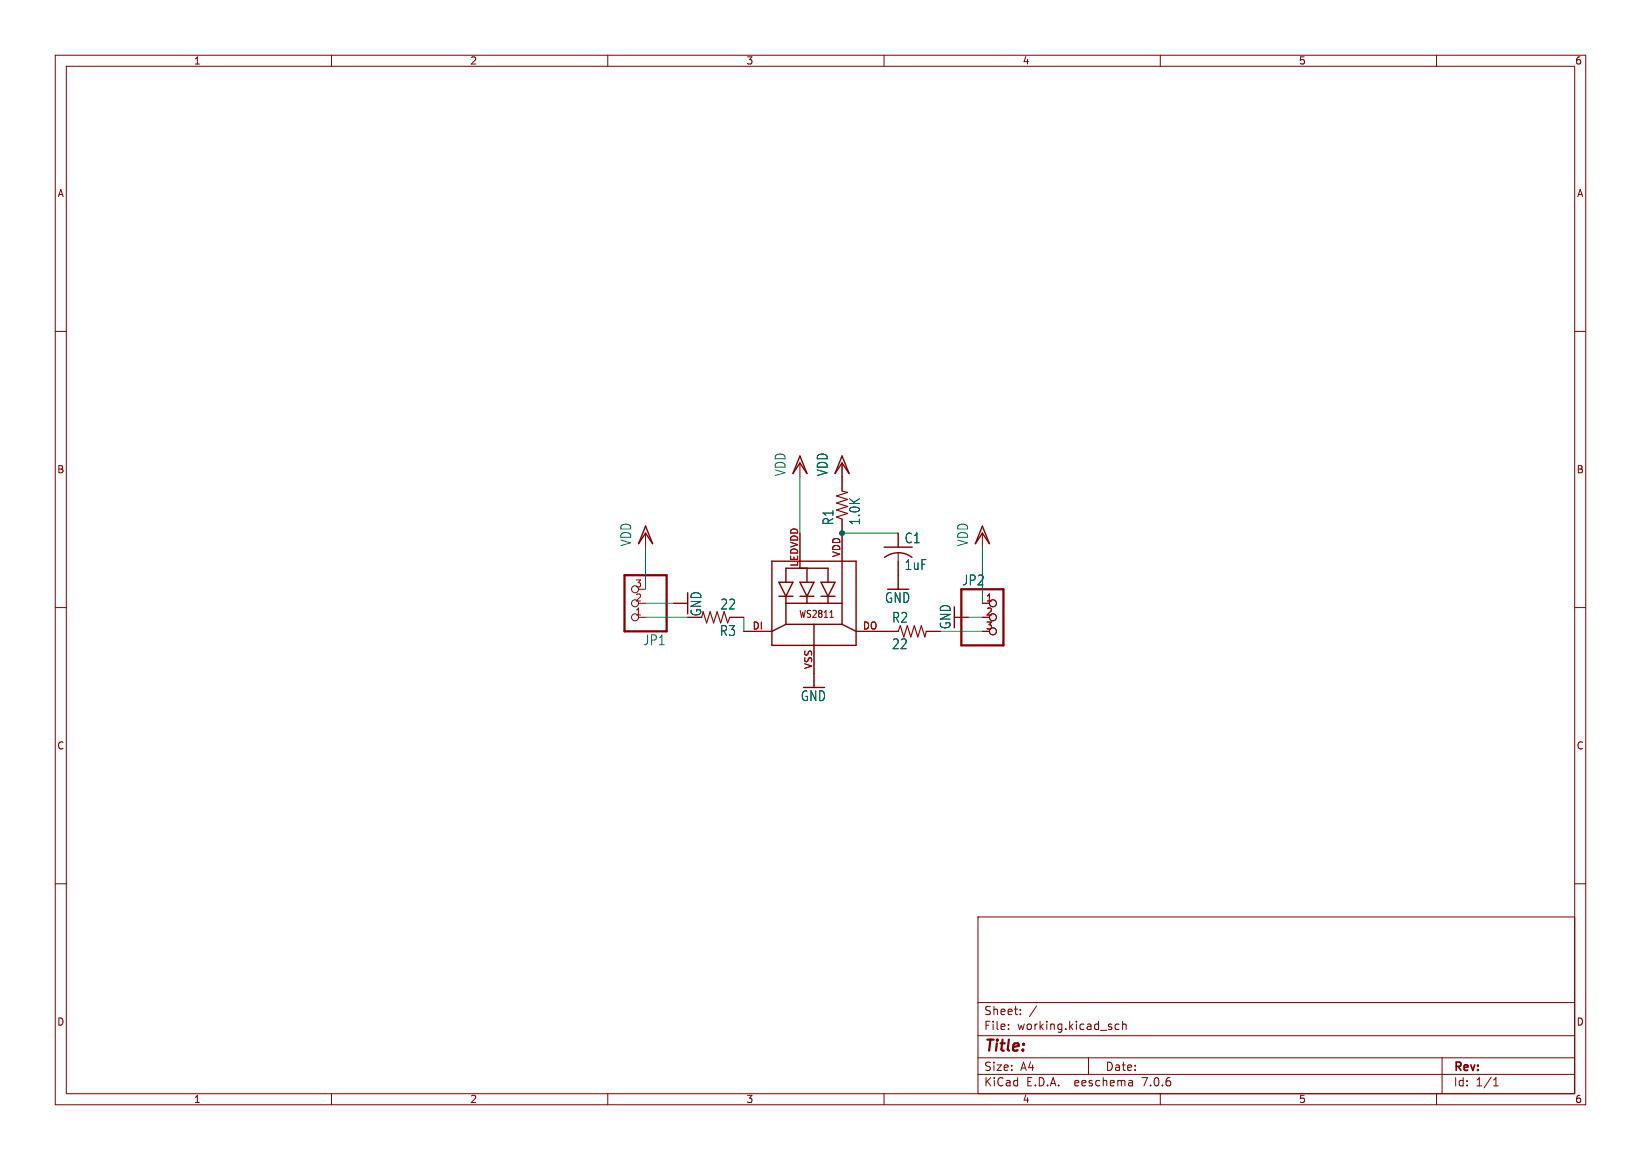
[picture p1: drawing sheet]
(kicad_sch (version 20230121) (generator eeschema)

 (paper "A4")

 (lib_symbols
  (symbol "working-eagle-import:C-USC0603K" (in_bom yes) (on_board yes)
   (property "Reference" "C" (at 1.016 0.635 0) (effects (font (size 1.778 1.5113)) (justify left bottom)))
   (property "Value" "" (at 1.016 -4.191 0) (effects (font (size 1.778 1.5113)) (justify left bottom)))
   (property "Footprint" "working:C0603K" (at 0 0 0) (effects (font (size 1.27 1.27)) hide))
   (property "Datasheet" "" (at 0 0 0) (effects (font (size 1.27 1.27)) hide))
   (property "ki_locked" "" (at 0 0 0) (effects (font (size 1.27 1.27))))
   (symbol "C-USC0603K_1_0"
    (arc (start 0 -1.0161) (mid -1.302 -1.2303) (end -2.4668 -1.8504) (stroke (width 0.254) (type solid)) (fill (type none)))
    (polyline (pts (xy -2.54 0) (xy 2.54 0)) (stroke (width 0.254) (type solid)) (fill (type none)))
    (polyline (pts (xy 0 -1.016) (xy 0 -2.54)) (stroke (width 0.1524) (type solid)) (fill (type none)))
    (arc (start 2.4892 -1.8541) (mid 1.3158 -1.2194) (end 0 -1) (stroke (width 0.254) (type solid)) (fill (type none)))
    (pin passive line (at 0 2.54 270) (length 2.54) (name "1" (effects (font (size 0 0)))) (number "1" (effects (font (size 0 0)))))
    (pin passive line (at 0 -5.08 90) (length 2.54) (name "2" (effects (font (size 0 0)))) (number "2" (effects (font (size 0 0)))))))
  (symbol "working-eagle-import:GND" (power) (in_bom yes) (on_board yes)
   (property "Reference" "#GND" (at 0 0 0) (effects (font (size 1.27 1.27)) hide))
   (property "Value" "GND" (at -2.54 -2.54 0) (effects (font (size 1.778 1.5113)) (justify left bottom)))
   (property "Footprint" "" (at 0 0 0) (effects (font (size 1.27 1.27)) hide))
   (property "Datasheet" "" (at 0 0 0) (effects (font (size 1.27 1.27)) hide))
   (property "ki_locked" "" (at 0 0 0) (effects (font (size 1.27 1.27))))
   (symbol "GND_1_0"
    (polyline (pts (xy -1.905 0) (xy 1.905 0)) (stroke (width 0.254) (type solid)) (fill (type none)))
    (pin power_in line (at 0 2.54 270) (length 2.54) (name "GND" (effects (font (size 0 0)))) (number "1" (effects (font (size 0 0)))))))
  (symbol "working-eagle-import:PINHD-1X3CB" (in_bom yes) (on_board yes)
   (property "Reference" "JP" (at -6.35 5.715 0) (effects (font (size 1.778 1.5113)) (justify left bottom)))
   (property "Value" "" (at -6.35 -7.62 0) (effects (font (size 1.778 1.5113)) (justify left bottom)))
   (property "Footprint" "working:1X03-CLEANBIG" (at 0 0 0) (effects (font (size 1.27 1.27)) hide))
   (property "Datasheet" "" (at 0 0 0) (effects (font (size 1.27 1.27)) hide))
   (property "ki_locked" "" (at 0 0 0) (effects (font (size 1.27 1.27))))
   (symbol "PINHD-1X3CB_1_0"
    (polyline (pts (xy -6.35 -5.08) (xy 1.27 -5.08)) (stroke (width 0.4064) (type solid)) (fill (type none)))
    (polyline (pts (xy -6.35 5.08) (xy -6.35 -5.08)) (stroke (width 0.4064) (type solid)) (fill (type none)))
    (polyline (pts (xy 1.27 -5.08) (xy 1.27 5.08)) (stroke (width 0.4064) (type solid)) (fill (type none)))
    (polyline (pts (xy 1.27 5.08) (xy -6.35 5.08)) (stroke (width 0.4064) (type solid)) (fill (type none)))
    (pin passive inverted (at -2.54 2.54 0) (length 2.54) (name "1" (effects (font (size 0 0)))) (number "1" (effects (font (size 1.27 1.27)))))
    (pin passive inverted (at -2.54 0 0) (length 2.54) (name "2" (effects (font (size 0 0)))) (number "2" (effects (font (size 1.27 1.27)))))
    (pin passive inverted (at -2.54 -2.54 0) (length 2.54) (name "3" (effects (font (size 0 0)))) (number "3" (effects (font (size 1.27 1.27)))))))
  (symbol "working-eagle-import:R-US_R0603" (in_bom yes) (on_board yes)
   (property "Reference" "R" (at -3.81 1.4986 0) (effects (font (size 1.778 1.5113)) (justify left bottom)))
   (property "Value" "" (at -3.81 -3.302 0) (effects (font (size 1.778 1.5113)) (justify left bottom)))
   (property "Footprint" "working:R0603" (at 0 0 0) (effects (font (size 1.27 1.27)) hide))
   (property "Datasheet" "" (at 0 0 0) (effects (font (size 1.27 1.27)) hide))
   (property "ki_locked" "" (at 0 0 0) (effects (font (size 1.27 1.27))))
   (symbol "R-US_R0603_1_0"
    (polyline (pts (xy -2.54 0) (xy -2.159 1.016)) (stroke (width 0.2032) (type solid)) (fill (type none)))
    (polyline (pts (xy -2.159 1.016) (xy -1.524 -1.016)) (stroke (width 0.2032) (type solid)) (fill (type none)))
    (polyline (pts (xy -1.524 -1.016) (xy -0.889 1.016)) (stroke (width 0.2032) (type solid)) (fill (type none)))
    (polyline (pts (xy -0.889 1.016) (xy -0.254 -1.016)) (stroke (width 0.2032) (type solid)) (fill (type none)))
    (polyline (pts (xy -0.254 -1.016) (xy 0.381 1.016)) (stroke (width 0.2032) (type solid)) (fill (type none)))
    (polyline (pts (xy 0.381 1.016) (xy 1.016 -1.016)) (stroke (width 0.2032) (type solid)) (fill (type none)))
    (polyline (pts (xy 1.016 -1.016) (xy 1.651 1.016)) (stroke (width 0.2032) (type solid)) (fill (type none)))
    (polyline (pts (xy 1.651 1.016) (xy 2.286 -1.016)) (stroke (width 0.2032) (type solid)) (fill (type none)))
    (polyline (pts (xy 2.286 -1.016) (xy 2.54 0)) (stroke (width 0.2032) (type solid)) (fill (type none)))
    (pin passive line (at -5.08 0 0) (length 2.54) (name "1" (effects (font (size 0 0)))) (number "1" (effects (font (size 0 0)))))
    (pin passive line (at 5.08 0 180) (length 2.54) (name "2" (effects (font (size 0 0)))) (number "2" (effects (font (size 0 0)))))))
  (symbol "working-eagle-import:VDD" (power) (in_bom yes) (on_board yes)
   (property "Reference" "#VDD" (at 0 0 0) (effects (font (size 1.27 1.27)) hide))
   (property "Value" "VDD" (at -2.54 -2.54 90) (effects (font (size 1.778 1.5113)) (justify left bottom)))
   (property "Footprint" "" (at 0 0 0) (effects (font (size 1.27 1.27)) hide))
   (property "Datasheet" "" (at 0 0 0) (effects (font (size 1.27 1.27)) hide))
   (property "ki_locked" "" (at 0 0 0) (effects (font (size 1.27 1.27))))
   (symbol "VDD_1_0"
    (polyline (pts (xy 0 0) (xy -1.27 -1.905)) (stroke (width 0.254) (type solid)) (fill (type none)))
    (polyline (pts (xy 0 1.27) (xy -1.27 -1.905)) (stroke (width 0.254) (type solid)) (fill (type none)))
    (polyline (pts (xy 1.27 -1.905) (xy 0 0)) (stroke (width 0.254) (type solid)) (fill (type none)))
    (polyline (pts (xy 1.27 -1.905) (xy 0 1.27)) (stroke (width 0.254) (type solid)) (fill (type none)))
    (pin power_in line (at 0 -2.54 90) (length 2.54) (name "VDD" (effects (font (size 0 0)))) (number "1" (effects (font (size 0 0)))))))
  (symbol "working-eagle-import:WS28115050" (in_bom yes) (on_board yes)
   (property "Reference" "LED" (at 0 0 0) (effects (font (size 1.27 1.27)) hide))
   (property "Value" "" (at 0 0 0) (effects (font (size 1.27 1.27)) hide))
   (property "Footprint" "working:WS28115050" (at 0 0 0) (effects (font (size 1.27 1.27)) hide))
   (property "Datasheet" "" (at 0 0 0) (effects (font (size 1.27 1.27)) hide))
   (property "ki_locked" "" (at 0 0 0) (effects (font (size 1.27 1.27))))
   (symbol "WS28115050_1_0"
    (polyline (pts (xy -7.62 -5.08) (xy 0 -5.08)) (stroke (width 0.254) (type solid)) (fill (type none)))
    (polyline (pts (xy -7.62 -2.54) (xy -7.62 -5.08)) (stroke (width 0.254) (type solid)) (fill (type none)))
    (polyline (pts (xy -7.62 10.16) (xy -7.62 -2.54)) (stroke (width 0.254) (type solid)) (fill (type none)))
    (polyline (pts (xy -6.35 3.81) (xy -5.08 3.81)) (stroke (width 0.254) (type solid)) (fill (type none)))
    (polyline (pts (xy -6.35 6.35) (xy -5.08 6.35)) (stroke (width 0.254) (type solid)) (fill (type none)))
    (polyline (pts (xy -5.08 -1.27) (xy -7.62 -2.54)) (stroke (width 0.254) (type solid)) (fill (type none)))
    (polyline (pts (xy -5.08 -1.27) (xy 0 -1.27)) (stroke (width 0.254) (type solid)) (fill (type none)))
    (polyline (pts (xy -5.08 2.54) (xy -5.08 -1.27)) (stroke (width 0.254) (type solid)) (fill (type none)))
    (polyline (pts (xy -5.08 3.81) (xy -6.35 6.35)) (stroke (width 0.254) (type solid)) (fill (type none)))
    (polyline (pts (xy -5.08 3.81) (xy -5.08 2.54)) (stroke (width 0.254) (type solid)) (fill (type none)))
    (polyline (pts (xy -5.08 3.81) (xy -3.81 6.35)) (stroke (width 0.254) (type solid)) (fill (type none)))
    (polyline (pts (xy -5.08 6.35) (xy -3.81 6.35)) (stroke (width 0.254) (type solid)) (fill (type none)))
    (polyline (pts (xy -5.08 8.89) (xy -5.08 6.35)) (stroke (width 0.254) (type solid)) (fill (type none)))
    (polyline (pts (xy -3.81 3.81) (xy -5.08 3.81)) (stroke (width 0.254) (type solid)) (fill (type none)))
    (polyline (pts (xy -2.54 3.81) (xy -1.27 3.81)) (stroke (width 0.254) (type solid)) (fill (type none)))
    (polyline (pts (xy -2.54 6.35) (xy 0 6.35)) (stroke (width 0.254) (type solid)) (fill (type none)))
    (polyline (pts (xy -2.54 8.89) (xy -5.08 8.89)) (stroke (width 0.254) (type solid)) (fill (type none)))
    (polyline (pts (xy -2.54 10.16) (xy -7.62 10.16)) (stroke (width 0.254) (type solid)) (fill (type none)))
    (polyline (pts (xy -2.54 10.16) (xy -2.54 8.89)) (stroke (width 0.254) (type solid)) (fill (type none)))
    (polyline (pts (xy -1.27 2.54) (xy -5.08 2.54)) (stroke (width 0.254) (type solid)) (fill (type none)))
    (polyline (pts (xy -1.27 3.81) (xy -2.54 6.35)) (stroke (width 0.254) (type solid)) (fill (type none)))
    (polyline (pts (xy -1.27 3.81) (xy -1.27 2.54)) (stroke (width 0.254) (type solid)) (fill (type none)))
    (polyline (pts (xy -1.27 3.81) (xy 0 3.81)) (stroke (width 0.254) (type solid)) (fill (type none)))
    (polyline (pts (xy -1.27 6.35) (xy -1.27 8.89)) (stroke (width 0.254) (type solid)) (fill (type none)))
    (polyline (pts (xy -1.27 8.89) (xy -2.54 8.89)) (stroke (width 0.254) (type solid)) (fill (type none)))
    (polyline (pts (xy 0 -5.08) (xy 7.62 -5.08)) (stroke (width 0.254) (type solid)) (fill (type none)))
    (polyline (pts (xy 0 -1.27) (xy 0 -5.08)) (stroke (width 0.254) (type solid)) (fill (type none)))
    (polyline (pts (xy 0 -1.27) (xy 5.08 -1.27)) (stroke (width 0.254) (type solid)) (fill (type none)))
    (polyline (pts (xy 0 6.35) (xy -1.27 3.81)) (stroke (width 0.254) (type solid)) (fill (type none)))
    (polyline (pts (xy 1.27 6.35) (xy 2.54 3.81)) (stroke (width 0.254) (type solid)) (fill (type none)))
    (polyline (pts (xy 1.27 6.35) (xy 2.54 6.35)) (stroke (width 0.254) (type solid)) (fill (type none)))
    (polyline (pts (xy 2.54 2.54) (xy -1.27 2.54)) (stroke (width 0.254) (type solid)) (fill (type none)))
    (polyline (pts (xy 2.54 3.81) (xy 1.27 3.81)) (stroke (width 0.254) (type solid)) (fill (type none)))
    (polyline (pts (xy 2.54 3.81) (xy 2.54 2.54)) (stroke (width 0.254) (type solid)) (fill (type none)))
    (polyline (pts (xy 2.54 3.81) (xy 3.81 3.81)) (stroke (width 0.254) (type solid)) (fill (type none)))
    (polyline (pts (xy 2.54 3.81) (xy 3.81 6.35)) (stroke (width 0.254) (type solid)) (fill (type none)))
    (polyline (pts (xy 2.54 6.35) (xy 2.54 8.89)) (stroke (width 0.254) (type solid)) (fill (type none)))
    (polyline (pts (xy 2.54 8.89) (xy -2.54 8.89)) (stroke (width 0.254) (type solid)) (fill (type none)))
    (polyline (pts (xy 3.81 6.35) (xy 2.54 6.35)) (stroke (width 0.254) (type solid)) (fill (type none)))
    (polyline (pts (xy 5.08 -1.27) (xy 5.08 2.54)) (stroke (width 0.254) (type solid)) (fill (type none)))
    (polyline (pts (xy 5.08 -1.27) (xy 7.62 -2.54)) (stroke (width 0.254) (type solid)) (fill (type none)))
    (polyline (pts (xy 5.08 2.54) (xy 2.54 2.54)) (stroke (width 0.254) (type solid)) (fill (type none)))
    (polyline (pts (xy 5.08 10.16) (xy -2.54 10.16)) (stroke (width 0.254) (type solid)) (fill (type none)))
    (polyline (pts (xy 5.08 10.16) (xy 5.08 2.54)) (stroke (width 0.254) (type solid)) (fill (type none)))
    (polyline (pts (xy 7.62 -5.08) (xy 7.62 -2.54)) (stroke (width 0.254) (type solid)) (fill (type none)))
    (polyline (pts (xy 7.62 -2.54) (xy 7.62 10.16)) (stroke (width 0.254) (type solid)) (fill (type none)))
    (polyline (pts (xy 7.62 10.16) (xy 5.08 10.16)) (stroke (width 0.254) (type solid)) (fill (type none)))
    (text "WS2811" (at 3.81 1.27 0) (effects (font (size 1.27 1.0795)) (justify right top)))
    (pin input line (at -12.7 -2.54 0) (length 5.08) (name "DI" (effects (font (size 0 0)))) (number "DI" (effects (font (size 1.27 1.27)))))
    (pin output line (at 12.7 -2.54 180) (length 5.08) (name "DO" (effects (font (size 0 0)))) (number "DO" (effects (font (size 1.27 1.27)))))
    (pin power_in line (at -2.54 15.24 270) (length 5.08) (name "LEDVDD" (effects (font (size 0 0)))) (number "LEDVDD" (effects (font (size 1.27 1.27)))))
    (pin power_in line (at 5.08 15.24 270) (length 5.08) (name "VDD" (effects (font (size 0 0)))) (number "VDD" (effects (font (size 1.27 1.27)))))
    (pin power_in line (at 0 -10.16 90) (length 5.08) (name "GND" (effects (font (size 0 0)))) (number "VSS" (effects (font (size 1.27 1.27))))))))

 (junction (at 152.4 96.52) (diameter 0) (color 0 0 0 0))

 (wire (pts (xy 134.62 111.76) (xy 134.62 114.3)) (stroke (width 0.1524) (type solid)))
 (wire (pts (xy 170.18 114.3) (xy 177.8 114.3)) (stroke (width 0.1524) (type solid)))
 (wire (pts (xy 144.78 96.52) (xy 144.78 86.36)) (stroke (width 0.1524) (type solid)))
 (wire (pts (xy 116.84 111.76) (xy 124.46 111.76)) (stroke (width 0.1524) (type solid)))
 (wire (pts (xy 116.84 99.06) (xy 116.84 106.68)) (stroke (width 0.1524) (type solid)))
 (wire (pts (xy 152.4 96.52) (xy 162.56 96.52)) (stroke (width 0.1524) (type solid)))
 (wire (pts (xy 175.26 111.76) (xy 177.8 111.76)) (stroke (width 0.1524) (type solid)))
 (wire (pts (xy 121.92 109.22) (xy 116.84 109.22)) (stroke (width 0.1524) (type solid)))
 (wire (pts (xy 177.8 99.06) (xy 177.8 109.22)) (stroke (width 0.1524) (type solid)))

 (symbol (lib_id "working-eagle-import:GND") (at 162.56 106.68 0) (unit 1) (in_bom yes) (on_board yes) (dnp no)
  (property "Reference" "#GND2" (at 162.56 106.68 0) (effects (font (size 1.27 1.27)) hide))
  (property "Value" "GND" (at 160.02 109.22 0) (effects (font (size 1.778 1.5113)) (justify left bottom)))
  (property "Footprint" "" (at 162.56 106.68 0) (effects (font (size 1.27 1.27)) hide))
  (property "Datasheet" "" (at 162.56 106.68 0) (effects (font (size 1.27 1.27)) hide)) (pin "1"))

 (symbol (lib_id "working-eagle-import:VDD") (at 177.8 96.52 0) (unit 1) (in_bom yes) (on_board yes) (dnp no)
  (property "Reference" "#VDD4" (at 177.8 96.52 0) (effects (font (size 1.27 1.27)) hide))
  (property "Value" "VDD" (at 175.26 99.06 90) (effects (font (size 1.778 1.5113)) (justify left bottom)))
  (property "Footprint" "" (at 177.8 96.52 0) (effects (font (size 1.27 1.27)) hide))
  (property "Datasheet" "" (at 177.8 96.52 0) (effects (font (size 1.27 1.27)) hide)) (pin "1"))

 (symbol (lib_id "working-eagle-import:PINHD-1X3CB") (at 180.34 111.76 0) (unit 1) (in_bom yes) (on_board yes) (dnp no)
  (property "Reference" "JP2" (at 173.99 106.045 0) (effects (font (size 1.778 1.5113)) (justify left bottom)))
  (property "Value" "PINHD-1X3CB" (at 173.99 119.38 0) (effects (font (size 1.778 1.5113)) (justify left bottom) hide))
  (property "Footprint" "working:1X03-CLEANBIG" (at 180.34 111.76 0) (effects (font (size 1.27 1.27)) hide))
  (property "Datasheet" "" (at 180.34 111.76 0) (effects (font (size 1.27 1.27)) hide)) (pin "1") (pin "2") (pin "3"))

 (symbol (lib_id "working-eagle-import:VDD") (at 116.84 96.52 0) (unit 1) (in_bom yes) (on_board yes) (dnp no)
  (property "Reference" "#VDD3" (at 116.84 96.52 0) (effects (font (size 1.27 1.27)) hide))
  (property "Value" "VDD" (at 114.3 99.06 90) (effects (font (size 1.778 1.5113)) (justify left bottom)))
  (property "Footprint" "" (at 116.84 96.52 0) (effects (font (size 1.27 1.27)) hide))
  (property "Datasheet" "" (at 116.84 96.52 0) (effects (font (size 1.27 1.27)) hide)) (pin "1"))

 (symbol (lib_id "working-eagle-import:PINHD-1X3CB") (at 114.3 109.22 180) (unit 1) (in_bom yes) (on_board yes) (dnp no)
  (property "Reference" "JP1" (at 120.65 114.935 0) (effects (font (size 1.778 1.5113)) (justify left bottom)))
  (property "Value" "PINHD-1X3CB" (at 120.65 101.6 0) (effects (font (size 1.778 1.5113)) (justify left bottom) hide))
  (property "Footprint" "working:1X03-CLEANBIG" (at 114.3 109.22 0) (effects (font (size 1.27 1.27)) hide))
  (property "Datasheet" "" (at 114.3 109.22 0) (effects (font (size 1.27 1.27)) hide)) (pin "1") (pin "2") (pin "3"))

 (symbol (lib_id "working-eagle-import:R-US_R0603") (at 129.54 111.76 180) (unit 1) (in_bom yes) (on_board yes) (dnp no)
  (property "Reference" "R3" (at 133.35 113.2586 0) (effects (font (size 1.778 1.5113)) (justify left bottom)))
  (property "Value" "22" (at 133.35 108.458 0) (effects (font (size 1.778 1.5113)) (justify left bottom)))
  (property "Footprint" "working:R0603" (at 129.54 111.76 0) (effects (font (size 1.27 1.27)) hide))
  (property "Datasheet" "" (at 129.54 111.76 0) (effects (font (size 1.27 1.27)) hide)) (pin "1") (pin "2"))

 (symbol (lib_id "working-eagle-import:R-US_R0603") (at 165.1 114.3 0) (unit 1) (in_bom yes) (on_board yes) (dnp no)
  (property "Reference" "R2" (at 161.29 112.8014 0) (effects (font (size 1.778 1.5113)) (justify left bottom)))
  (property "Value" "22" (at 161.29 117.602 0) (effects (font (size 1.778 1.5113)) (justify left bottom)))
  (property "Footprint" "working:R0603" (at 165.1 114.3 0) (effects (font (size 1.27 1.27)) hide))
  (property "Datasheet" "" (at 165.1 114.3 0) (effects (font (size 1.27 1.27)) hide)) (pin "1") (pin "2"))

 (symbol (lib_id "working-eagle-import:VDD") (at 152.4 83.82 0) (unit 1) (in_bom yes) (on_board yes) (dnp no)
  (property "Reference" "#VDD1" (at 152.4 83.82 0) (effects (font (size 1.27 1.27)) hide))
  (property "Value" "VDD" (at 149.86 86.36 90) (effects (font (size 1.778 1.5113)) (justify left bottom)))
  (property "Footprint" "" (at 152.4 83.82 0) (effects (font (size 1.27 1.27)) hide))
  (property "Datasheet" "" (at 152.4 83.82 0) (effects (font (size 1.27 1.27)) hide)) (pin "1"))

 (symbol (lib_id "working-eagle-import:GND") (at 124.46 109.22 90) (unit 1) (in_bom yes) (on_board yes) (dnp no)
  (property "Reference" "#GND3" (at 124.46 109.22 0) (effects (font (size 1.27 1.27)) hide))
  (property "Value" "GND" (at 127 111.76 0) (effects (font (size 1.778 1.5113)) (justify left bottom)))
  (property "Footprint" "" (at 124.46 109.22 0) (effects (font (size 1.27 1.27)) hide))
  (property "Datasheet" "" (at 124.46 109.22 0) (effects (font (size 1.27 1.27)) hide)) (pin "1"))

 (symbol (lib_id "working-eagle-import:C-USC0603K") (at 162.56 99.06 0) (unit 1) (in_bom yes) (on_board yes) (dnp no)
  (property "Reference" "C1" (at 163.576 98.425 0) (effects (font (size 1.778 1.5113)) (justify left bottom)))
  (property "Value" "1uF" (at 163.576 103.251 0) (effects (font (size 1.778 1.5113)) (justify left bottom)))
  (property "Footprint" "working:C0603K" (at 162.56 99.06 0) (effects (font (size 1.27 1.27)) hide))
  (property "Datasheet" "" (at 162.56 99.06 0) (effects (font (size 1.27 1.27)) hide)) (pin "1") (pin "2"))

 (symbol (lib_id "working-eagle-import:WS28115050") (at 147.32 111.76 0) (unit 1) (in_bom yes) (on_board yes) (dnp no)
  (property "Reference" "LED1" (at 147.32 111.76 0) (effects (font (size 1.27 1.27)) hide))
  (property "Value" "WS28115050" (at 147.32 111.76 0) (effects (font (size 1.27 1.27)) hide))
  (property "Footprint" "working:WS28115050" (at 147.32 111.76 0) (effects (font (size 1.27 1.27)) hide))
  (property "Datasheet" "" (at 147.32 111.76 0) (effects (font (size 1.27 1.27)) hide)) (pin "DI") (pin "DO") (pin "LEDVDD") (pin "VDD") (pin "VSS"))

 (symbol (lib_id "working-eagle-import:VDD") (at 144.78 83.82 0) (unit 1) (in_bom yes) (on_board yes) (dnp no)
  (property "Reference" "#VDD2" (at 144.78 83.82 0) (effects (font (size 1.27 1.27)) hide))
  (property "Value" "VDD" (at 142.24 86.36 90) (effects (font (size 1.778 1.5113)) (justify left bottom)))
  (property "Footprint" "" (at 144.78 83.82 0) (effects (font (size 1.27 1.27)) hide))
  (property "Datasheet" "" (at 144.78 83.82 0) (effects (font (size 1.27 1.27)) hide)) (pin "1"))

 (symbol (lib_id "working-eagle-import:GND") (at 172.72 111.76 270) (unit 1) (in_bom yes) (on_board yes) (dnp no)
  (property "Reference" "#GND4" (at 172.72 111.76 0) (effects (font (size 1.27 1.27)) hide))
  (property "Value" "GND" (at 170.18 109.22 0) (effects (font (size 1.778 1.5113)) (justify left bottom)))
  (property "Footprint" "" (at 172.72 111.76 0) (effects (font (size 1.27 1.27)) hide))
  (property "Datasheet" "" (at 172.72 111.76 0) (effects (font (size 1.27 1.27)) hide)) (pin "1"))

 (symbol (lib_id "working-eagle-import:R-US_R0603") (at 152.4 91.44 90) (unit 1) (in_bom yes) (on_board yes) (dnp no)
  (property "Reference" "R1" (at 150.9014 95.25 0) (effects (font (size 1.778 1.5113)) (justify left bottom)))
  (property "Value" "1.0K" (at 155.702 95.25 0) (effects (font (size 1.778 1.5113)) (justify left bottom)))
  (property "Footprint" "working:R0603" (at 152.4 91.44 0) (effects (font (size 1.27 1.27)) hide))
  (property "Datasheet" "" (at 152.4 91.44 0) (effects (font (size 1.27 1.27)) hide)) (pin "1") (pin "2"))

 (symbol (lib_id "working-eagle-import:GND") (at 147.32 124.46 0) (unit 1) (in_bom yes) (on_board yes) (dnp no)
  (property "Reference" "#GND1" (at 147.32 124.46 0) (effects (font (size 1.27 1.27)) hide))
  (property "Value" "GND" (at 144.78 127 0) (effects (font (size 1.778 1.5113)) (justify left bottom)))
  (property "Footprint" "" (at 147.32 124.46 0) (effects (font (size 1.27 1.27)) hide))
  (property "Datasheet" "" (at 147.32 124.46 0) (effects (font (size 1.27 1.27)) hide)) (pin "1"))

 (sheet_instances (path "" (page "1"))))
